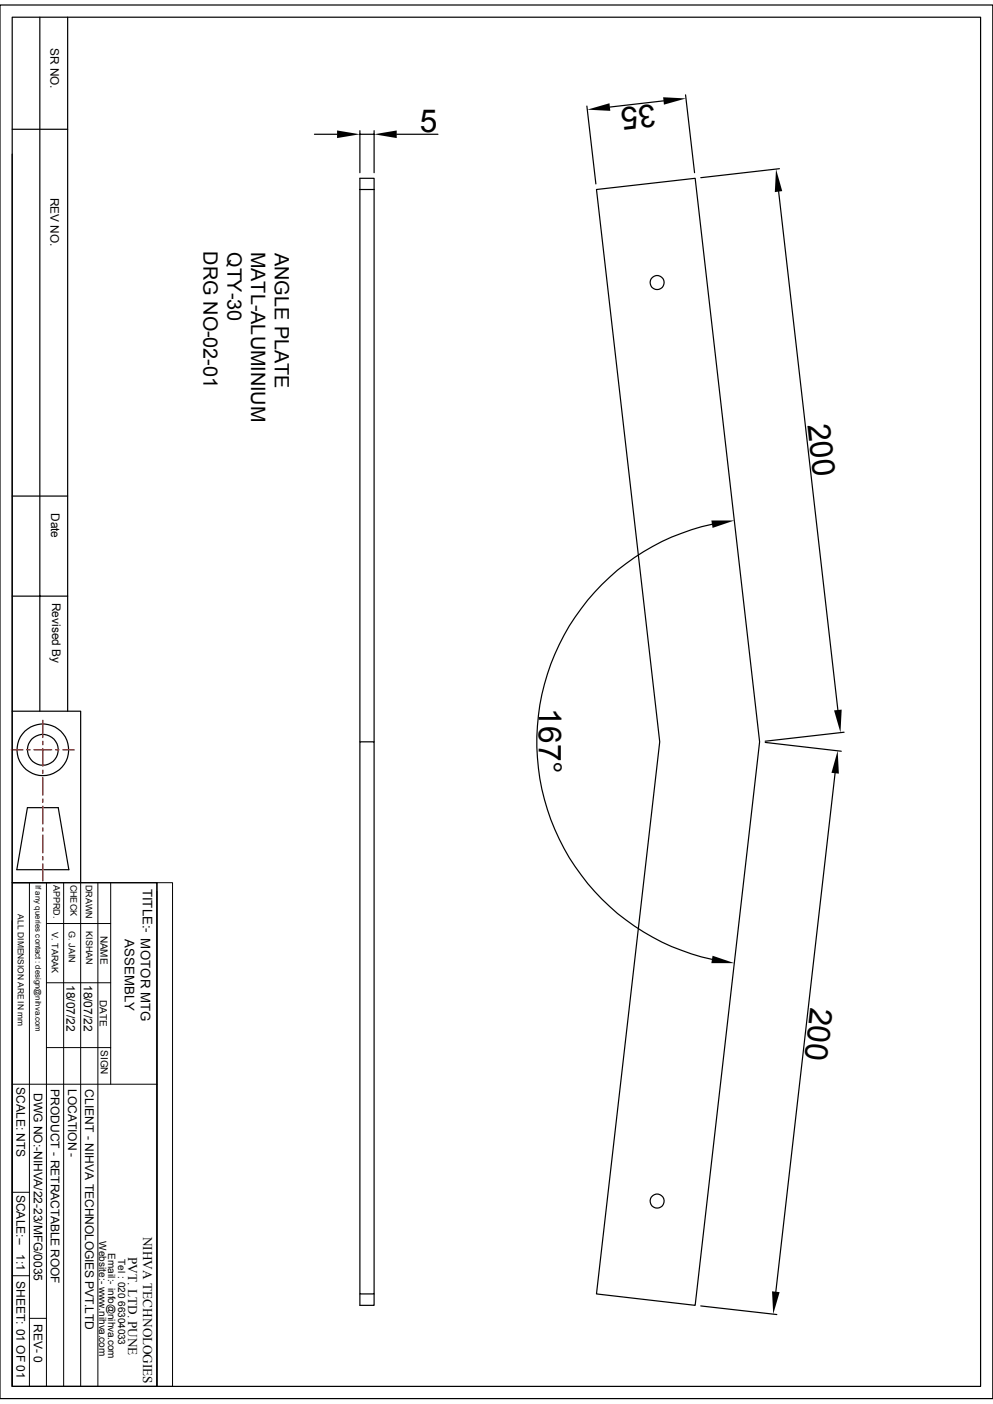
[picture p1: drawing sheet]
<svg xmlns="http://www.w3.org/2000/svg" width="210mm" height="297mm" viewBox="0 0 210 297" stroke-linecap="round" stroke-linejoin="round" font-family="sans-serif">
<g fill="none" stroke="#000" stroke-width=".25">
<path d="M0 1.1h210v294.8h-210zM2.6 3.6h204.8v289.7h-204.8zM8.4 3.6v146.9M14.3 3.6v146.9M2.6 32.6v117.9h14.5v36.2M2.6 27.3h11.7M66.5 28.4h4.8M76.1 27.6v8.9M76.1 28.4h3M79.1 27.6v8.9M83.9 28.4h8.7M124.1 22.4l1.9 16.5"/>
<path d="M140.3 21.3l-11.3 1.3M145 20.1l1.9 16.4M164.8 35.7l-16.6 1.9M76.1 40.1h3M79.1 40.1v-2.4h-3v119.2M79.1 40.1v116.8M126.2 40.1l20.8-2.4 13.7 119.2-13.7 119.2-20.8-2.4 13.3-116.8zM164.7 40.5l12.5 109.7M2.6 104.9h11.7M150.6 110.9a47.1 47.1 0 0 0-37.1 46 47.1 47.1 0 0 0 37.1 46M2.6 126.1h11.7M2.6 150.5v36.2"/>
<path d="M76.1 156.9h3v116.8h-3zM161.8 157.1l16.1 1.8M178.5 154.9l-16.7 1.9M5.8 170.9h6.5l2.3 13.1h-11zM176.6 163.6l-12.5 109.7M2.6 186.7h30.6v106.6h-30.6zM2.6 194.8v98.5M76.1 273.7v2.4h3v-2.4M148.2 276.3l16.1 1.8"/>
<circle cx="139" cy="59.8" r="1.49"/>
<circle cx="9.1" cy="158.6" r="5.5"/>
<circle cx="9.1" cy="158.6" r="3.3"/>
<circle cx="139" cy="254.1" r="1.49"/>
</g>
<path d="M71.3 27.6l4.8 .8-4.8 .8zM79.1 28.4l4.8-.8v1.6zM124.2 23.2l4.7-1.4 .2 1.7zM140.3 20.6l4.8 .2-4.7 1.3zM164.1 35.8l1.3 4.6-1.5 .2zM150.5 110.1h4.8l-4.6 1.6zM176.4 150.3l1.6-.2-.2 4.9zM177.2 158.8l.2 4.9-1.5-.2zM150.7 202.2l4.6 1.6h-4.8zM163.3 273.2l1.6 .1-1.4 4.7z" fill="#000"/>
<g fill="none" stroke="#000" stroke-width=".21">
<path d="M2.6 186.7h30.6M6.2 186.7v106.6M9.8 195.4h13.6M9.8 186.7v106.6M13.5 186.7v106.6M17.1 186.7v106.6M20.7 186.7v106.6M23.4 186.7v42.7M33.2 186.7h3.3v106.6h-3.3zM33.2 188.6v104.7M9.8 207.9h13.6M2.6 229.4h30.6"/>
<path d="M9.8 221.6h13.6M2.6 252.2h3.6M2.6 269.9h3.6M6.2 278.9h3.6"/>
</g>
<g fill="none" stroke="#f00" stroke-width=".25">
<path d="M2.4 158.6h2.5M5.6 158.6h.8M7.2 158.6h3.8M9.1 152.4v3.6M9.1 156.8v.8M9.1 158.3v3.8M11.7 158.6h.8M13.3 158.6h2.4M9.1 162.9v.8M9.1 164.4v3.8M9.1 169v.8M9.1 170.5v3.8"/>
<path d="M9.1 175.1v.8M9.1 176.6v3.8M9.1 181.2v.7M9.1 182.7v3.7"/>
</g>
<g font-size="6.7">
<text x="138.4" y="22.1" transform="rotate(174 138.4 22.1)">35</text>
<text x="88.8" y="27.9">5</text>
<text x="170.8" y="89.8" transform="rotate(84 170.8 89.8)">200</text>
<text x="114" y="149.9" transform="rotate(90 114 149.9)">167°</text>
<text x="171.5" y="213" transform="rotate(96 171.5 213)">200</text>
</g>
<g font-size="4.2">
<text x="43" y="53.2" transform="rotate(90 43 53.2)">DRG NO-02-01</text>
<text x="48.1" y="53.3" transform="rotate(90 48.1 53.3)">QTY-30</text>
<text x="53.1" y="53.2" transform="rotate(90 53.1 53.2)">MATL-ALUMINIUM</text>
<text x="58.1" y="53.5" transform="rotate(90 58.1 53.5)">ANGLE PLATE</text>
</g>
<g font-size="2.8">
<text x="30.2" y="188" transform="rotate(90 30.2 188)">TITLE:- MOTOR MTG</text>
<text x="26.4" y="198.7" transform="rotate(90 26.4 198.7)">ASSEMBLY</text>
<text x="30.3" y="261.6" transform="rotate(90 30.3 261.6)">NIHVA TECHNOLOGIES</text>
<text x="27.1" y="265.9" transform="rotate(90 27.1 265.9)">PVT. LTD. PUNE</text>
</g>
<g font-size="2.5">
<text x="10.7" y="10.1" transform="rotate(90 10.7 10.1)">SR NO.</text>
<text x="10.7" y="41.8" transform="rotate(90 10.7 41.8)">REV NO.</text>
<text x="10.8" y="108.5" transform="rotate(90 10.8 108.5)">Date</text>
<text x="11" y="127.5" transform="rotate(90 11 127.5)">Revised By</text>
<text x="14.1" y="208.4" transform="rotate(90 14.1 208.4)">18/07/22</text>
<text x="17.7" y="208.3" transform="rotate(90 17.7 208.3)">18/07/22</text>
<text x="3.5" y="230" transform="rotate(90 3.5 230)">SCALE: NTS</text>
<text x="7.2" y="231.2" transform="rotate(90 7.2 231.2)">DWG NO:-NIHVA/22-23/MFG/0035</text>
<text x="10.8" y="230.3" transform="rotate(90 10.8 230.3)">PRODUCT - RETRACTABLE ROOF</text>
<text x="14.4" y="230.3" transform="rotate(90 14.4 230.3)">LOCATION -</text>
<text x="18" y="230.4" transform="rotate(90 18 230.4)">CLIENT - NIHVA TECHNOLOGIES PVT.LTD</text>
<text x="3.5" y="252.7" transform="rotate(90 3.5 252.7)">SCALE:--</text>
<text x="3.5" y="265.3" transform="rotate(90 3.5 265.3)">1:1</text>
<text x="3.5" y="271" transform="rotate(90 3.5 271)">SHEET: 01 OF 01</text>
<text x="7.2" y="280" transform="rotate(90 7.2 280)">REV- 0</text>
</g>
<g font-size="2.1">
<text x="21.3" y="197.9" transform="rotate(90 21.3 197.9)">NAME</text>
<text x="21.1" y="211.5" transform="rotate(90 21.1 211.5)">DATE</text>
<text x="21.3" y="222.1" transform="rotate(90 21.3 222.1)">SIGN</text>
<text x="21" y="262.6" transform="rotate(90 21 262.6)">Website:- www.nihva.com</text>
<text x="22.9" y="265" transform="rotate(90 22.9 265)">Email:- info@nihva.com</text>
<text x="25" y="266.3" transform="rotate(90 25 266.3)">Tel : 020 66304033</text>
</g>
<g font-size="1.9">
<text x="11.3" y="187.2" transform="rotate(90 11.3 187.2)">APPRD.</text>
<text x="14.9" y="187.1" transform="rotate(90 14.9 187.1)">CHECK</text>
<text x="18.1" y="187.2" transform="rotate(90 18.1 187.2)">DRAWN</text>
<text x="11" y="197.1" transform="rotate(90 11 197.1)">V. TARAK</text>
<text x="14.6" y="197" transform="rotate(90 14.6 197)">G. JAIN</text>
<text x="18.2" y="197" transform="rotate(90 18.2 197)">KISHAN</text>
</g>
<text font-size="1.8" x="3.8" y="193.4" transform="rotate(90 3.8 193.4)">ALL DIMENSION ARE IN mm</text>
<text font-size="1.7" x="7.5" y="187.2" transform="rotate(90 7.5 187.2)">If any queries contact : design@nihva.com</text>
</svg>
